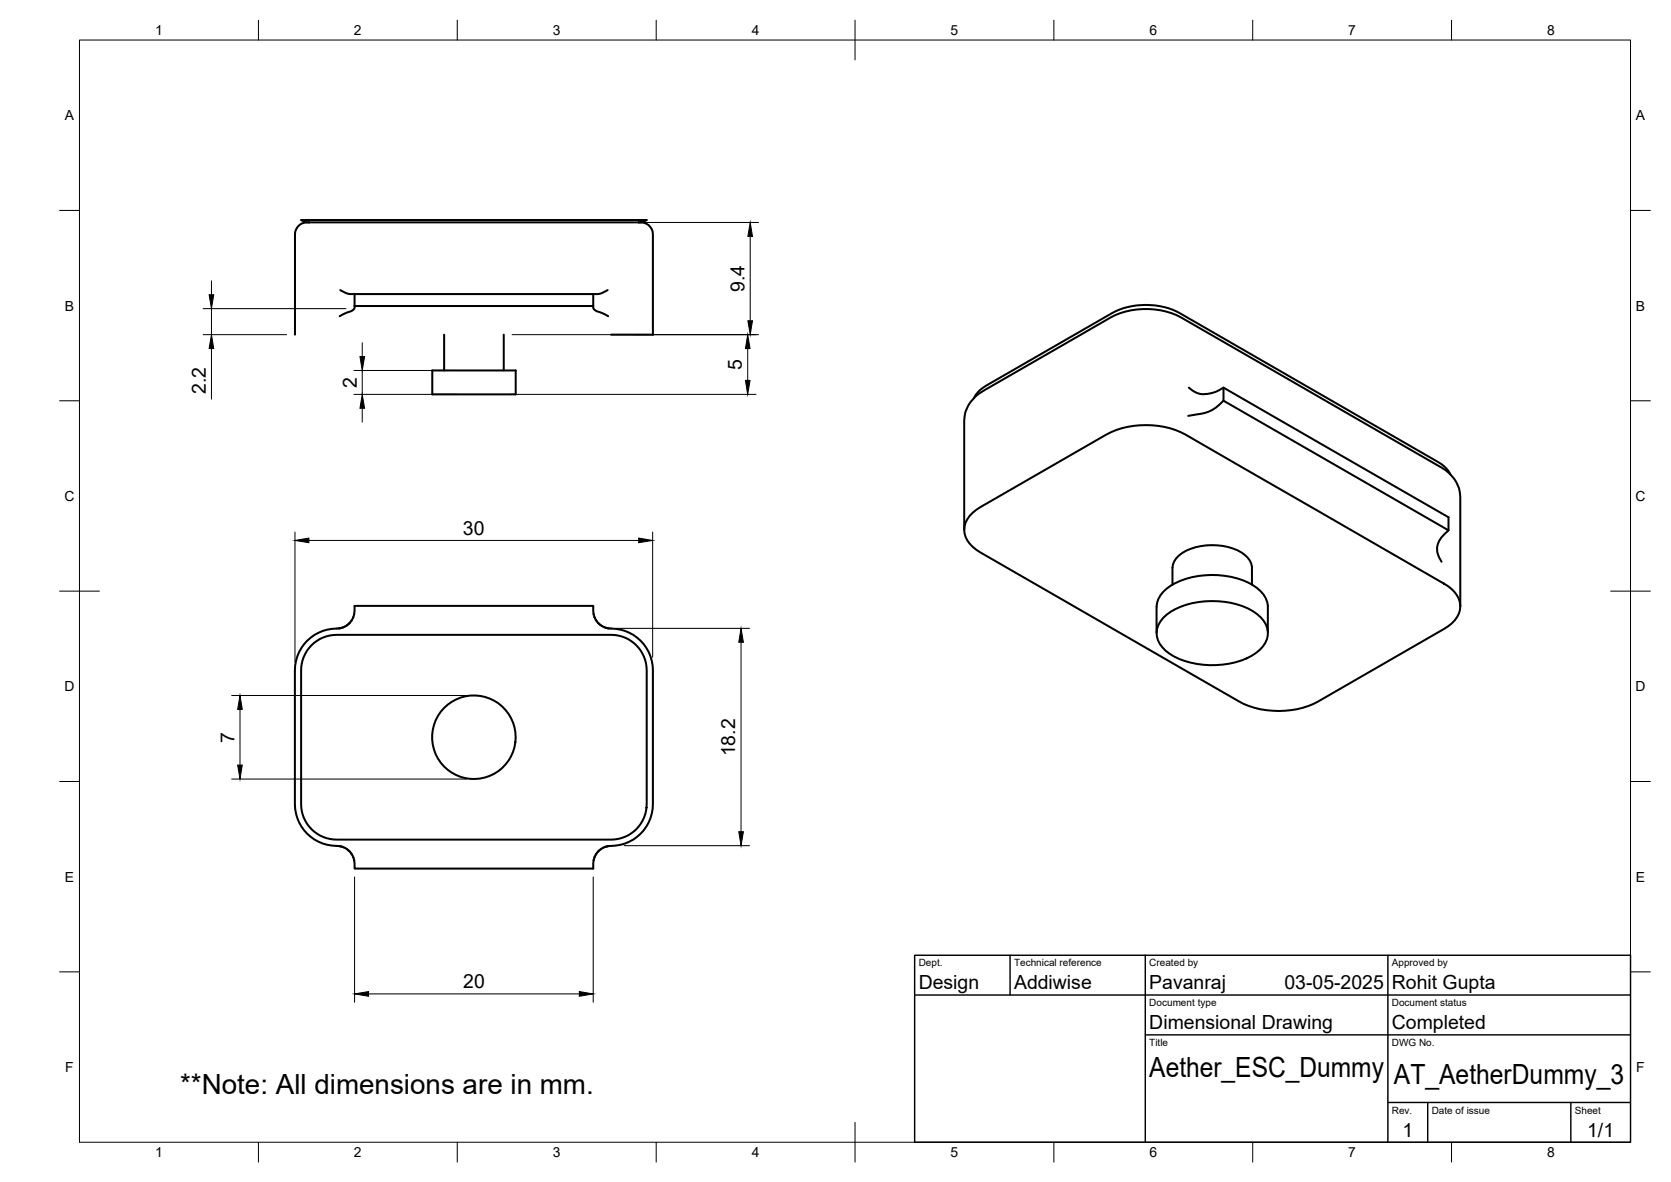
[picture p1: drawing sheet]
<svg xmlns="http://www.w3.org/2000/svg" width="420mm" height="297mm" viewBox="0 0 420 297" stroke-linecap="round" stroke-linejoin="round" font-family="sans-serif">
<!-- layer: Visible -->
<g fill="none" stroke="#000" stroke-width=".51">
<path d="M77.8 55.9l-1-.1-1.1-.5h86.9l-1 .5-1 .1M77.8 55.9h82.8M77.8 55.9a3.2 3.2 0 0 0-3.6 3v25.2M160.6 55.9a3.2 3.2 0 0 1 3.6 3v25.2h-10.5M85.6 72.9a4.9 4.9 0 0 0 3.6 1h60M89.2 76.9a1.51 1.51 0 0 1-1.7 1.6l-2.1 1M89.2 76.9h60a1.51 1.51 0 0 0 1.6 1.6l2.1 1M89.2 73.9v3M149.2 73.9v3M152.8 72.9a4.9 4.9 0 0 1-3.6 1M108.7 93.1h21v6h-21zM111.7 84.1v9"/>
<path d="M126.7 84.1v9M298.9 97.4a5.7 5.7 0 0 0 6.8 1.1l1.9-1.1 56.6 32.6v3.3M307.6 97.4v3.3M244.9 100l.1-.3a7.1 7.1 0 0 1 3-2.8l31.7-18.3a18.7 18.7 0 0 1 16.8 0l65.1 37.5 2.1 1.6 1 1.5M307.6 100.7a11.3 11.3 0 0 1-7.9 3.7l-.9 .1M307.6 100.7l56.6 32.6a7.1 7.1 0 0 0-2.9 4.3l.2 1.7 1 1.9M242.4 133.1v-27.4a8.8 8.8 0 0 1 5.2-7.7l31.7-18.2a19.5 19.5 0 0 1 17.6 0l65.1 37.4a8.9 8.9 0 0 1 5.2 7.7v27.5M244.6 128.8l1.9-1.4 31.7-18.2a22.1 22.1 0 0 1 19.8 0l65.1 37.5a6.3 6.3 0 0 1 3.7 7.5 8.1 8.1 0 0 1-3.7 3.9l-31.7 18.2a21.9 21.9 0 0 1-19.8 0l-65.1-37.5a7.1 7.1 0 0 1-4.1-5.7 5.7 5.7 0 0 1 2.2-4.3zM85.1 157.9a4.7 4.7 0 0 0 4.1-5.6h60a4.7 4.7 0 0 0 4 5.6M86.1 157.7l-.7 .2a10.7 10.7 0 0 0-11.3 10.6v33.6a10.6 10.6 0 0 0 11.2 10.5M86.5 157.6l-.2 .1M87 157.3l-.2 .1"/>
<path d="M87.4 157l-.2 .1M88 156.4l-.5 .5M88.5 155.8l-.2 .2M88.9 155l-.2 .3M89.1 154.3l-.1 .2M149.2 154.3l.1 .2M149.5 155l.1 .3M149.8 155.8l.2 .2M150.3 156.4l.5 .5M151 157l.1 .1M151.4 157.3v.1M151.8 157.6h.2"/>
<path d="M152.2 157.7l.7 .2M153 157.9a10.6 10.6 0 0 1 11.2 10.6v33.6a10.6 10.6 0 0 1-11.2 10.5M292.4 155.3a18.1 18.1 0 0 1 13.9-4.2 15.8 15.8 0 0 1 11.4 4.9 5.2 5.2 0 0 1-.9 7.3 19.4 19.4 0 0 1-15.9 3.5 13.3 13.3 0 0 1-9.3-5 5.1 5.1 0 0 1 .8-6.5zM314.8 146.9v-2.2a5.5 5.5 0 0 0-3.7-6.4 15.8 15.8 0 0 0-13.8 .7 5.2 5.2 0 0 0-2.5 5.8v2.1M318.8 158.8v-3.3a7.6 7.6 0 0 0-1.1-6.1 14.5 14.5 0 0 0-9.8-4.7 19.9 19.9 0 0 0-14.6 3.3 6.3 6.3 0 0 0-2.5 4.4v6.6M78.3 162.1a9 9 0 0 1 6.3-2.6h69.1a8.9 8.9 0 0 1 8.9 9v33.6a8.9 8.9 0 0 1-8.9 8.9h-69.1a8.9 8.9 0 0 1-8.9-8.9v-33.6a8.9 8.9 0 0 1 2.6-6.4zM85.1 212.6a4.7 4.7 0 0 1 4.1 5.7h60a4.7 4.7 0 0 1 4-5.7M85.5 212.7l.6 .1M86.4 212.9h.1M86.8 213.1h.1M87.2 213.4l.1 .1M87.6 213.6l.4 .5"/>
<path d="M88.3 214.5l.2 .3M88.7 215.2l.2 .3M89 216l.1 .3M149.3 216l-.1 .3M149.6 215.2l-.1 .3M150 214.5l-.2 .3M150.7 213.6l-.4 .5M151.1 213.4l-.1 .1M151.5 213.1l-.1 .1M152 212.9h-.1M152.9 212.6l-.7 .2"/>
<circle cx="119.2" cy="185.3" r="10.5"/>
</g>
<!-- layer: BORDER -->
<g fill="none" stroke="#000" stroke-width=".25">
<path d="M20 10.1h390v276.9h-390zM65 5.1v5M115 5.1v5M165 5.1v5M215 5.1v10M265 5.1v5M315 5.1v5M365 5.1v5M15 52.9h5M410 52.9h5M15 100.7h5M410 100.7h5"/>
<path d="M15 148.6h10M405 148.6h10M15 196.4h5M410 196.4h5M15 244.2h5M410 244.2h5M65 287v5M115 287v5M165 287v5M215 282.1v9.9M265 287v5M315 287v5"/>
<path d="M365 287v5"/>
</g>
<!-- layer: TITLEBLOCK -->
<path d="M230 240.1h180v46.9h-180zM230 250h180M254 240.1v9.9M288 240.1v46.9M349 240.1v46.9M288 260.1h122M349 277.1h61M359 277.1v9.9M395 277.1v9.9" fill="none" stroke="#000" stroke-width=".36"/>
<!-- layer: FD_Dimensions -->
<g fill="none" stroke="#000" stroke-width=".25">
<path d="M155.8 55.9h34.9M188.6 59.4v21.2M51.1 77.6h35.9M53.2 70.6v3.5M53.2 77.6v6.5M51.1 84.1h21M53.2 87.6v12.7M89 99.1h25.9M89 93.1h25.9M91.1 86.1v3.5M91.1 93.1v6M128.4 99.1h61.7"/>
<path d="M128.8 84.1h61.9M188 87.6v8M91.1 102.6v3.5M74.2 133.7v32.7M77.7 135.8h82.9M164.1 133.7v31.5M155 157.9h33.4M58.3 174.8h59.1M60.3 178.3v14M186.3 161.4v47.6M58.3 195.8h59.1M156.9 212.5h31.5"/>
<path d="M89.2 220.4v31.5M149.2 220.4v31.5M92.7 249.8h53"/>
</g>
<g fill="#000" stroke="#000" stroke-width=".25">
<path d="M188.6 55.9l.6 3.5h-1.2zM52.6 74.1h1.1l-.5 3.5zM53.2 84.1l.5 3.5h-1.1zM90.5 89.6h1.2l-.6 3.5zM188 84.1l.6 3.5h-1.2zM187.4 95.6h1.2l-.6 3.5zM188 80.6h1.2l-.6 3.5zM91.1 99.1l.6 3.5h-1.2zM74.2 135.8l3.5-.6v1.2zM160.6 135.2l3.5 .6-3.5 .6zM60.3 174.8l.6 3.5h-1.1zM186.3 157.9l.6 3.5h-1.1z"/>
<path d="M59.8 192.3h1.1l-.6 3.5zM185.8 209h1.1l-.6 3.5zM89.2 249.8l3.5-.6v1.2zM145.7 249.2l3.5 .6-3.5 .6z"/>
</g>
<g font-size="7">
<text x="45.3" y="274.9">**Note: All dimensions are in mm.</text>
<text x="289" y="270.6">Aether_ESC_Dummy</text>
<text x="350.5" y="272.3">AT_AetherDummy_3</text>
</g>
<g font-size="4.9">
<text x="187.2" y="73.4" transform="rotate(-90 187.2 73.4)">9.4</text>
<text x="186.5" y="93" transform="rotate(-90 186.5 93)">5</text>
<text x="51.8" y="99" transform="rotate(-90 51.8 99)">2.2</text>
<text x="89.7" y="97.4" transform="rotate(-90 89.7 97.4)">2</text>
<text x="116.4" y="134.3">30</text>
<text x="58.9" y="186.6" transform="rotate(-90 58.9 186.6)">7</text>
<text x="184.9" y="190.1" transform="rotate(-90 184.9 190.1)">18.2</text>
<text x="116.5" y="248.3">20</text>
<text x="231" y="248.5">Design</text>
<text x="255" y="248.5">Addiwise</text>
<text x="289" y="248.5">Pavanraj</text>
<text x="323" y="248.5">03-05-2025</text>
<text x="350" y="248.5">Rohit Gupta</text>
<text x="289" y="258.6">Dimensional Drawing</text>
<text x="350" y="258.6">Completed</text>
<text x="352.6" y="285.7">1</text>
<text x="399.1" y="285.7">1/1</text>
</g>
<g font-size="3.5">
<text x="39" y="8.8">1</text>
<text x="89" y="8.8">2</text>
<text x="139" y="8.8">3</text>
<text x="189" y="8.8">4</text>
<text x="239" y="8.8">5</text>
<text x="289" y="8.8">6</text>
<text x="339" y="8.8">7</text>
<text x="389" y="8.8">8</text>
<text x="16.3" y="30.2">A</text>
<text x="411.3" y="30.2">A</text>
<text x="16.3" y="78">B</text>
<text x="411.3" y="78">B</text>
<text x="16.2" y="125.9">C</text>
<text x="411.2" y="125.9">C</text>
<text x="16.2" y="173.7">D</text>
<text x="411.2" y="173.7">D</text>
<text x="16.3" y="221.6">E</text>
<text x="411.3" y="221.6">E</text>
<text x="16.4" y="269.4">F</text>
<text x="411.4" y="269.4">F</text>
<text x="39" y="290.8">1</text>
<text x="89" y="290.8">2</text>
<text x="139" y="290.8">3</text>
<text x="189" y="290.8">4</text>
<text x="239" y="290.8">5</text>
<text x="289" y="290.8">6</text>
<text x="339" y="290.8">7</text>
<text x="389" y="290.8">8</text>
</g>
<g font-size="2.5">
<text x="231" y="242.9">Dept.</text>
<text x="255" y="242.9">Technical reference</text>
<text x="289" y="242.9">Created by</text>
<text x="350" y="242.9">Approved by</text>
<text x="289" y="252.8">Document type</text>
<text x="350" y="252.8">Document status</text>
<text x="289" y="262.9">Title</text>
<text x="350" y="262.9">DWG No.</text>
<text x="350" y="279.9">Rev.</text>
<text x="360" y="279.9">Date of issue</text>
<text x="396" y="279.9">Sheet</text>
</g>
</svg>
